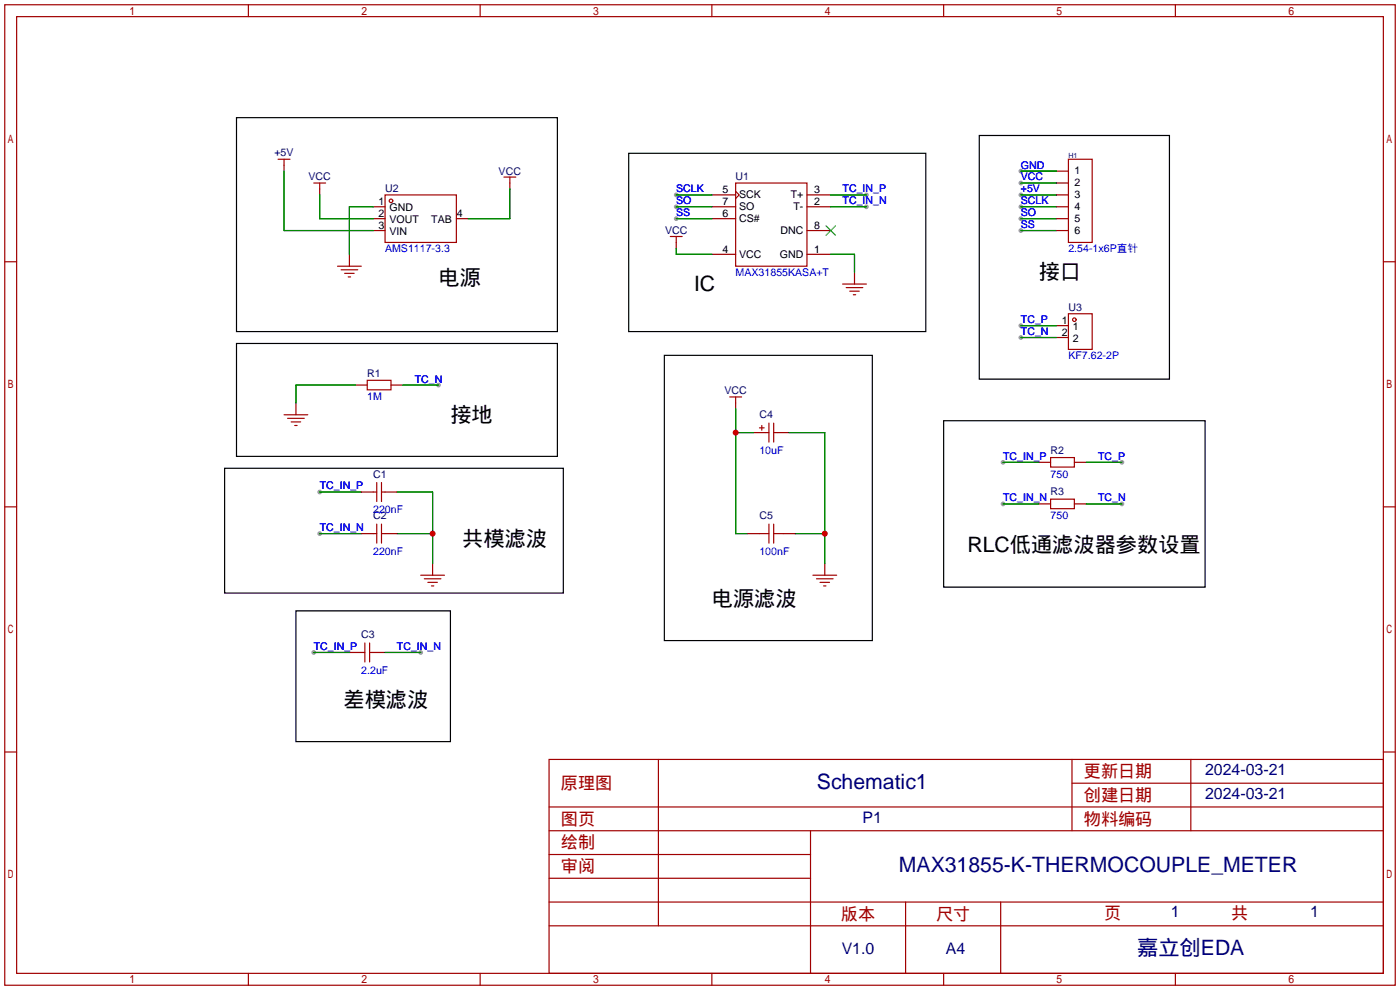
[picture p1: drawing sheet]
<svg xmlns="http://www.w3.org/2000/svg" width="299mm" height="212mm" viewBox="0 0 299 212" stroke-linecap="round" stroke-linejoin="round" font-family="sans-serif">
<g fill="#999">
<circle cx="185.2" cy="41.7" r=".51"/>
<circle cx="185.2" cy="44.2" r=".51"/>
<circle cx="93.7" cy="82.3" r=".51"/>
<circle cx="68.3" cy="105.2" r=".51"/>
<circle cx="68.3" cy="114" r=".51"/>
<circle cx="67.1" cy="139.4" r=".51"/>
<circle cx="89.9" cy="139.4" r=".51"/>
<circle cx="144.5" cy="41.7" r=".51"/>
<circle cx="144.5" cy="44.2" r=".51"/>
<circle cx="144.5" cy="46.7" r=".51"/>
<circle cx="218.2" cy="49.3" r=".51"/>
<circle cx="218.2" cy="44.2" r=".51"/>
<circle cx="218.2" cy="46.7" r=".51"/>
<circle cx="218.2" cy="41.7" r=".51"/>
<circle cx="218.2" cy="39.1" r=".51"/>
<circle cx="218.2" cy="69.6" r=".51"/>
<circle cx="218.2" cy="72.1" r=".51"/>
<circle cx="239.8" cy="98.8" r=".51"/>
<circle cx="239.8" cy="107.7" r=".51"/>
<circle cx="214.4" cy="98.8" r=".51"/>
<circle cx="214.4" cy="107.7" r=".51"/>
<circle cx="218.2" cy="36.6" r=".51"/>
</g>
<g fill="none" stroke="#a10000" stroke-width=".25">
<path d="M1 1h297.2v209.6h-297.2zM3.6 3.6h292.1v204.4h-292.1zM53.1 1v2.6M102.6 1v2.6M152.1 1v2.6M201.7 1v2.6M251.2 1v2.6M59.4 34h2.6M60.7 34v1.3M67.1 39.1h2.5M68.3 39.1v1.3M107.7 37.8h2.5"/>
<path d="M109 37.8v1.3M157.2 39.1h15.3v17.8h-15.3zM228.3 34h5.1v17.8h-5.1zM1 55.9h2.6M72.1 56.9h5.1M72.9 57.7h3.6M73.7 58.4h2M74.4 59.2h.5M82.3 41.7h15.2v10.1h-15.2zM143.3 50.5h2.5M144.5 50.5v1.3M295.7 55.9h2.5"/>
<path d="M180.1 60.7h5.1M180.8 61.5h3.6M181.6 62.2h2M182.4 63h.5M228.3 67.1h5.1v7.6h-5.1zM60.7 88.6h5.1M61.5 89.4h3.5M62.2 90.2h2.1M63 90.9h.5M78.5 81.3h5.1v2h-5.1zM156 84.8h2.5M157.2 84.8v1.3"/>
<path d="M162.3 91.4h1M162.8 90.9v1M163.6 92.5h.7M164.3 90.4v4.1M165.4 90.4v4.1M165.4 92.5h.7M224.5 97.8h5.1v2h-5.1zM1 108.3h2.6M79.8 105.2h.7M79.8 114h.7M80.5 103.1v4.1M80.5 112v4.1"/>
<path d="M81.5 103.1v4.1M81.5 112v4.1M81.5 105.2h.8M81.5 114h.8M162.3 114h2M164.3 112v4.1M165.4 114h2M165.4 112v4.1M224.5 106.7h5.1v2h-5.1zM295.7 108.3h2.5M77.2 139.4h.8M78 137.4v4.1"/>
<path d="M79 137.4v4.1M79 139.4h.8M89.9 122.9h5.1M90.7 123.7h3.5M91.4 124.5h2.1M92.2 125.2h.5M173.7 122.9h5.1M174.5 123.7h3.6M175.3 124.5h2M176 125.2h.5M1 160.7h2.6M117.3 162.3h178.4v45.7h-178.4z"/>
<path d="M117.3 177.5h178.4M117.3 172.5h178.4M140.7 162.3v35.6M173.2 177.5v30.5M229.1 162.3v15.2M229.1 167.4h66.6M254.5 162.3v15.2M295.7 160.7h2.5M117.3 182.6h55.9M117.3 197.9h178.4M117.3 192.8h178.4M117.3 187.7h55.9"/>
<path d="M193.5 192.8v15.2M213.9 192.8v15.2M53.1 208v2.6M102.6 208v2.6M152.1 208v2.6M201.7 208v2.6M251.2 208v2.6"/>
<circle cx="83.6" cy="42.9" r=".38"/>
<circle cx="229.6" cy="68.3" r=".38"/>
</g>
<g fill="none" stroke="#870000" stroke-width=".25">
<path d="M60.7 35.3v1.3M109 39.1v1.3M225.8 36.6h2.5M225.8 39.1h2.5M68.3 40.4v1.3M74.7 54.4v2.5M79.8 44.2h2.5M79.8 46.7h2.5M79.8 49.3h2.5M97.5 46.7h2.6M144.5 51.8v1.3M152.1 54.4h5.1"/>
<path d="M152.1 44.2h5.1M152.1 41.7h5.1M152.1 46.7h5.1M157.2 40.9l.8 .8-.8 .7M172.5 54.4h5M172.5 44.2h5M172.5 41.7h5M172.5 49.3h5M182.6 58.2v2.5M225.8 44.2h2.5M225.8 41.7h2.5M225.8 46.7h2.5"/>
<path d="M225.8 49.3h2.5M225.8 69.6h2.5M225.8 72.1h2.5M63.2 86.1v2.5M75.9 82.3h2.6M83.6 82.3h2.5M157.2 86.1v1.3M161 92.5h2.6M166.1 92.5h2.6M222 98.8h2.5M229.6 98.8h2.6M77.2 105.2h2.6"/>
<path d="M77.2 114h2.6M82.3 105.2h2.5M82.3 114h2.5M159.8 114h2.5M167.4 114h2.5M222 107.7h2.5M229.6 107.7h2.6M74.7 139.4h2.5M79.8 139.4h2.5M92.5 120.4v2.5M176.3 120.4v2.5"/>
</g>
<path d="M176.5 48.3l2.1 2M178.6 48.3l-2.1 2" fill="none" stroke="#3c3" stroke-width=".25"/>
<g fill="none" stroke="#008700" stroke-width=".25">
<path d="M60.7 36.6v12.7h19.1M218.2 39.1h7.6M218.2 36.6h7.6M68.3 41.7v5h11.5M79.8 44.2h-5.1v10.2M109 40.4v6.3h-8.9M144.5 46.7h7.6M144.5 44.2h7.6M144.5 53.1v1.3h7.6M144.5 41.7h7.6M177.5 44.2h7.7M177.5 54.4h5.1v3.8"/>
<path d="M177.5 41.7h7.7M218.2 46.7h7.6M218.2 44.2h7.6M218.2 41.7h7.6M218.2 49.3h7.6M218.2 69.6h7.6M218.2 72.1h7.6M75.9 82.3h-12.7v3.8M86.1 82.3h7.6M157.2 87.4v26.6h2.6M157.2 92.5h3.8M168.7 92.5h7.6v27.9"/>
<path d="M214.4 98.8h7.6M232.2 98.8h7.6M68.3 114h8.9M68.3 105.2h8.9M84.8 105.2h7.7v15.2M84.8 114h7.7M169.9 114h6.4M214.4 107.7h7.6M232.2 107.7h7.6M67.1 139.4h7.6M82.3 139.4h7.6"/>
</g>
<path d="M50.5 25.1h68.6v45.8h-68.6zM134.4 32.8h63.5v38.1h-63.5zM209.3 29h40.6v52h-40.6zM50.5 73.4h68.6v24.1h-68.6zM142 75.9h44.4v61h-44.4zM201.7 89.9h55.9v35.6h-55.9zM48 100.1h72.4v26.6h-72.4zM63.2 130.6h33.1v27.9h-33.1z" fill="none" stroke="#000" stroke-width=".25"/>
<g fill="#c00">
<circle cx="92.5" cy="114" r=".63"/>
<circle cx="157.2" cy="92.5" r=".63"/>
<circle cx="176.3" cy="114" r=".63"/>
</g>
<g font-size="4.5">
<text x="222" y="59.6">接口</text>
<text x="93.7" y="60.9">电源</text>
<text x="148.3" y="62.2">IC</text>
<text x="96.3" y="90.1">接地</text>
<text x="98.8" y="116.8">共模滤波</text>
<text x="206.8" y="118">RLC低通滤波器参数设置</text>
<text x="152.1" y="129.5">电源滤波</text>
<text x="73.4" y="151.1">差模滤波</text>
</g>
<g font-size="4.5" fill="#000080">
<text x="174.6" y="168.6">Schematic1</text>
<text x="192.1" y="186.3">MAX31855-K-THERMOCOUPLE_METER</text>
<text x="243" y="204.1">嘉立创EDA</text>
</g>
<g font-size="3.7" fill="#a00000">
<text x="231.6" y="166.1">更新日期</text>
<text x="119.9" y="168.6">原理图</text>
<text x="231.6" y="171.2">创建日期</text>
<text x="119.9" y="176.3">图页</text>
<text x="231.6" y="176.3">物料编码</text>
<text x="119.9" y="181.3">绘制</text>
<text x="119.9" y="186.4">审阅</text>
<text x="179.7" y="196.6">版本</text>
<text x="200" y="196.6">尺寸</text>
<text x="236" y="196.3">页</text>
<text x="263.1" y="196.3">共</text>
</g>
<g font-size="3.4" fill="#000080">
<text x="257.6" y="165.7">2024-03-21</text>
<text x="257.6" y="170.8">2024-03-21</text>
<text x="184.4" y="175.9">P1</text>
<text x="250.3" y="196">1</text>
<text x="280" y="196">1</text>
<text x="179.9" y="203.8">V1.0</text>
<text x="202.1" y="203.8">A4</text>
</g>
<g font-size="2.3" fill="#000080">
<text x="58.7" y="33.4">+5V</text>
<text x="65.9" y="38.6">VCC</text>
<text x="82.3" y="41.1">U2</text>
<text x="106.6" y="37.3">VCC</text>
<text x="157.2" y="38.6">U1</text>
<text x="142.1" y="50">VCC</text>
<text x="228.3" y="66.5">U3</text>
<text x="78.5" y="80.5">R1</text>
<text x="154.8" y="84.3">VCC</text>
<text x="162.3" y="89.4">C4</text>
<text x="224.5" y="97">R2</text>
<text x="79.8" y="102.1">C1</text>
<text x="224.5" y="105.9">R3</text>
<text x="79.8" y="111">C2</text>
<text x="162.3" y="111">C5</text>
<text x="77.2" y="136.4">C3</text>
</g>
<g font-size="2.3" fill="#00f">
<text x="144.5" y="41.1">SCLK</text>
<text x="180.1" y="41.1">TC_IN_P</text>
<text x="218.2" y="41.1">+5V</text>
<text x="218.2" y="38.6">VCC</text>
<text x="218.2" y="36">GND</text>
<text x="144.5" y="43.7">SO</text>
<text x="144.5" y="46.2">SS</text>
<text x="180.1" y="43.7">TC_IN_N</text>
<text x="218.2" y="43.7">SCLK</text>
<text x="218.2" y="46.2">SO</text>
<text x="82.3" y="53.8">AMS1117-3.3</text>
<text x="218.2" y="48.7">SS</text>
<text x="228.3" y="53.8">2.54-1x6P直针</text>
<text x="157.2" y="58.9">MAX31855KASA+T</text>
<text x="218.2" y="69.1">TC_P</text>
<text x="218.2" y="71.6">TC_N</text>
<text x="228.3" y="76.7">KF7.62-2P</text>
<text x="88.6" y="81.8">TC_N</text>
<text x="78.5" y="85.6">1M</text>
<text x="162.3" y="97">10uF</text>
<text x="214.4" y="98.3">TC_IN_P</text>
<text x="234.7" y="98.3">TC_P</text>
<text x="68.3" y="104.6">TC_IN_P</text>
<text x="214.4" y="107.2">TC_IN_N</text>
<text x="224.5" y="102.1">750</text>
<text x="234.7" y="107.2">TC_N</text>
<text x="68.3" y="113.5">TC_IN_N</text>
<text x="79.8" y="109.7">220nF</text>
<text x="224.5" y="111">750</text>
<text x="79.8" y="118.6">220nF</text>
<text x="162.3" y="118.6">100nF</text>
<text x="67.1" y="138.9">TC_IN_P</text>
<text x="77.2" y="144">2.2uF</text>
<text x="84.8" y="138.9">TC_IN_N</text>
</g>
<g font-size="2.3">
<text x="154.4" y="41.3">5</text>
<text x="174" y="41.3">3</text>
<text x="229.6" y="37.3">1</text>
<text x="229.6" y="39.8">2</text>
<text x="80.9" y="43.9">1</text>
<text x="80.9" y="46.4">2</text>
<text x="83.2" y="45.2">GND</text>
<text x="83.2" y="47.7">VOUT</text>
<text x="92.2" y="47.7">TAB</text>
<text x="97.7" y="46.4">4</text>
<text x="154.4" y="46.4">6</text>
<text x="154.4" y="43.9">7</text>
<text x="158" y="42.4">SCK</text>
<text x="158" y="47.4">CS#</text>
<text x="158" y="44.9">SO</text>
<text x="169" y="42.4">T+</text>
<text x="169.6" y="44.9">T-</text>
<text x="174" y="43.9">2</text>
<text x="229.6" y="42.4">3</text>
<text x="229.6" y="44.9">4</text>
<text x="229.6" y="47.4">5</text>
<text x="80.9" y="49">3</text>
<text x="83.2" y="50.2">VIN</text>
<text x="166.8" y="50">DNC</text>
<text x="174" y="49">8</text>
<text x="229.6" y="50">6</text>
<text x="154.4" y="54">4</text>
<text x="158" y="55.1">VCC</text>
<text x="166.7" y="55.1">GND</text>
<text x="174" y="54">1</text>
<text x="227" y="69.3">1</text>
<text x="227" y="71.8">2</text>
<text x="229.3" y="70.6">1</text>
<text x="229.3" y="73.1">2</text>
</g>
<text font-size="1.5" fill="#000080" x="228.3" y="33.7">H1</text>
</svg>
